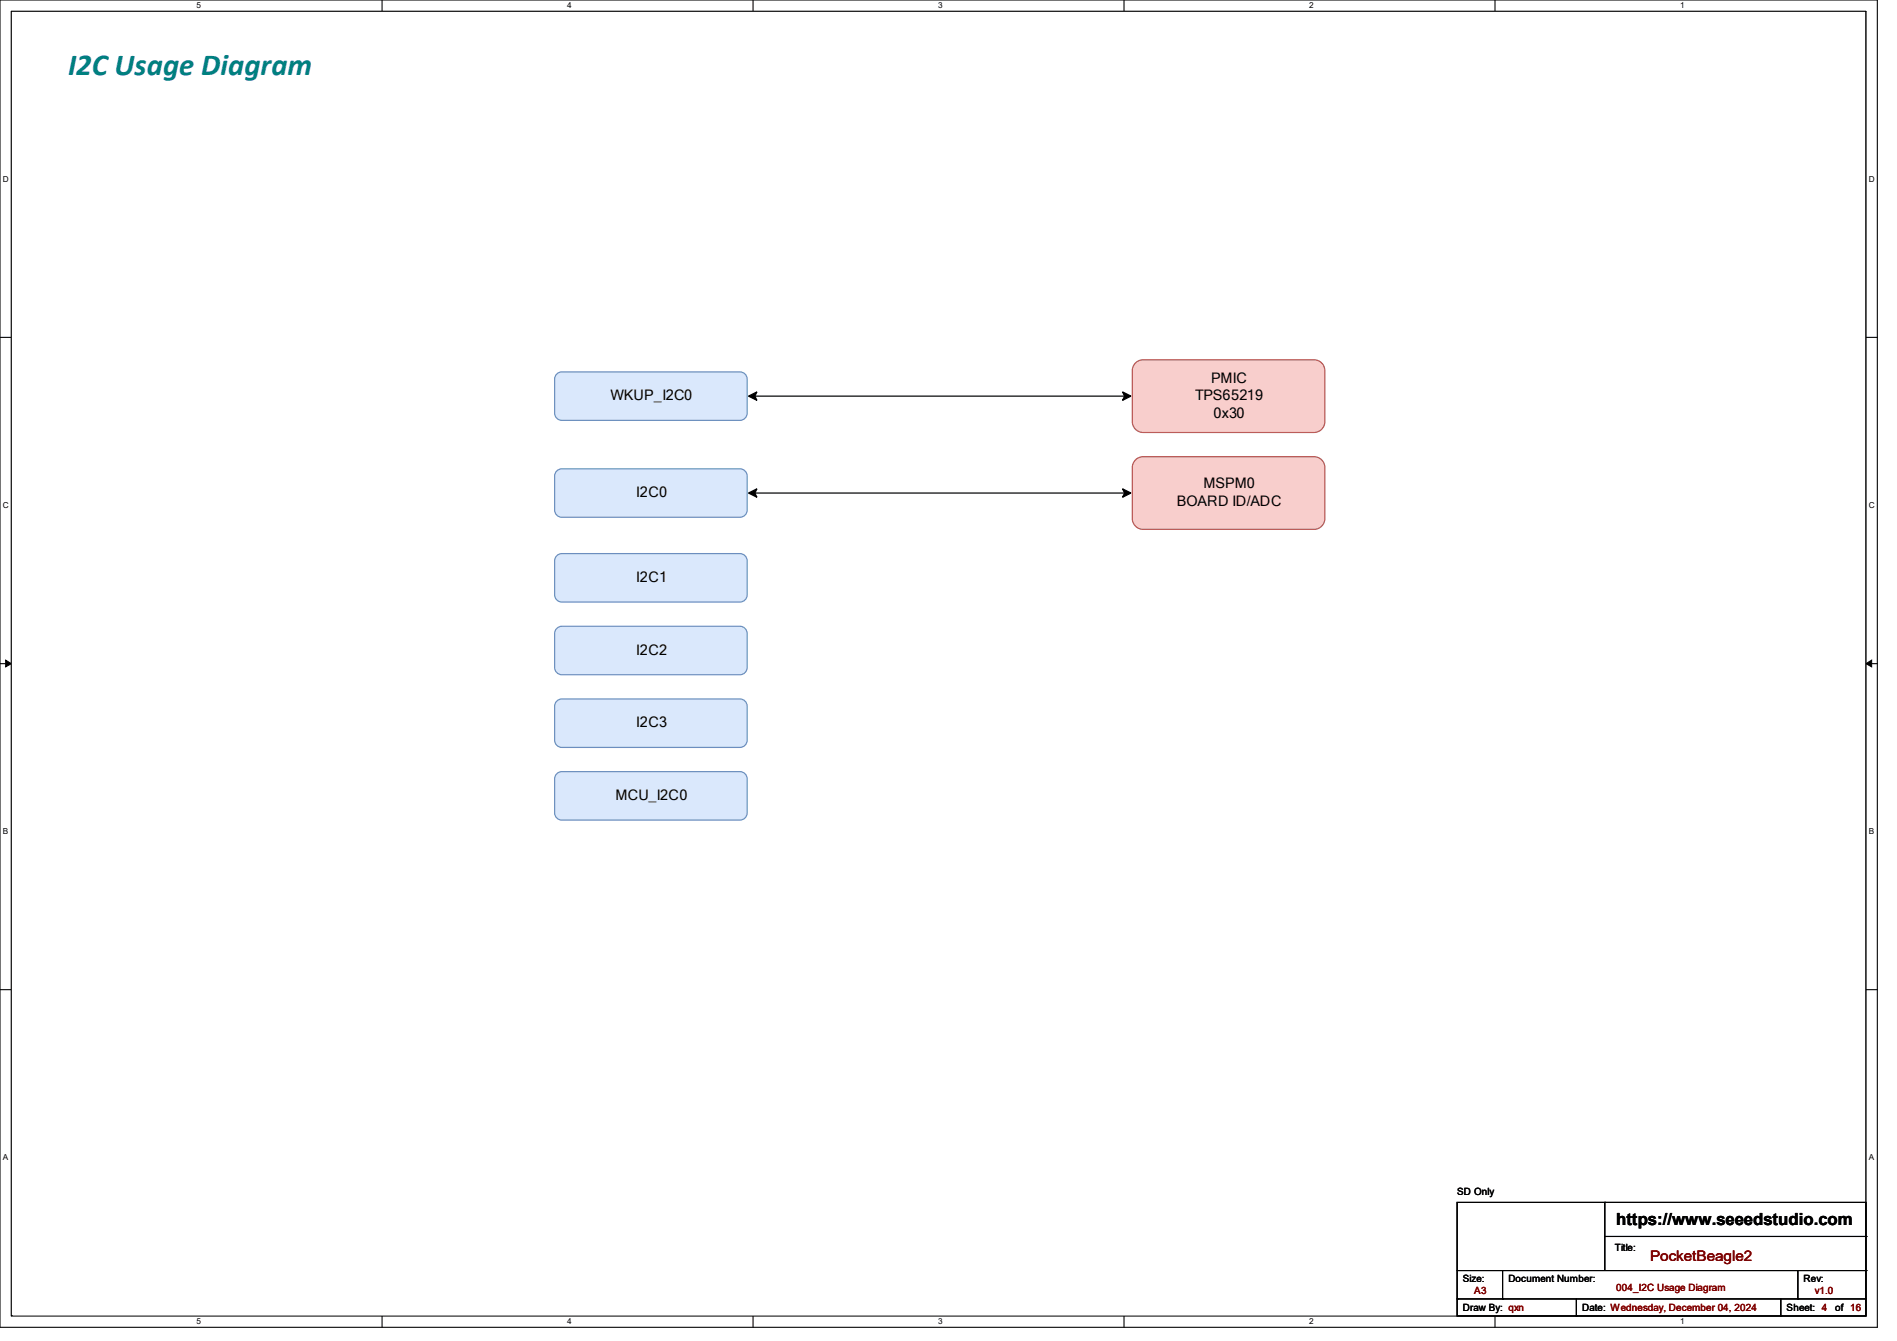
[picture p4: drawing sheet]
<svg xmlns="http://www.w3.org/2000/svg" width="297mm" height="210mm" viewBox="0 0 297 210" stroke-linecap="round" stroke-linejoin="round" font-family="sans-serif">
<path d="M0 0h293.9v207.9h-293.9zM1.8 1.8h290.3v204.3h-290.3z" fill="none" stroke="#000" stroke-width=".17"/>
<g fill="#fff">
<path d="M30.8 .2h.7v1.4h-.7z"/>
<path d="M30.8 206.2h.7v1.4h-.7z"/>
</g>
<path d="M59.8 0v1.8M59.8 206.1v1.8" fill="none" stroke="#000" stroke-width=".17"/>
<g fill="#fff">
<path d="M88.8 .2h.7v1.4h-.7z"/>
<path d="M88.8 206.2h.7v1.4h-.7z"/>
</g>
<path d="M117.9 0v1.8M117.9 206.1v1.8" fill="none" stroke="#000" stroke-width=".17"/>
<g fill="#fff">
<path d="M146.9 .2h.7v1.4h-.7z"/>
<path d="M146.9 206.2h.7v1.4h-.7z"/>
</g>
<path d="M176 0v1.8M176 206.1v1.8" fill="none" stroke="#000" stroke-width=".17"/>
<g fill="#fff">
<path d="M205 .2h.7v1.4h-.7z"/>
<path d="M205 206.2h.7v1.4h-.7z"/>
</g>
<path d="M234.1 0v1.8M234.1 206.1v1.8" fill="none" stroke="#000" stroke-width=".17"/>
<g fill="#fff">
<path d="M263.1 .2h.6v1.4h-.6z"/>
<path d="M263.1 206.2h.6v1.4h-.6z"/>
<path d="M.5 27.3h.9v1.4h-.9z"/>
<path d="M292.6 27.3h.9v1.4h-.9z"/>
<path d="M.5 78.4h.9v1.4h-.9z"/>
<path d="M292.6 78.4h.9v1.4h-.9z"/>
</g>
<path d="M0 52.8h1.8M292.1 52.8h1.8" fill="none" stroke="#000" stroke-width=".17"/>
<g fill="#fff">
<path d="M.5 129.5h.8v1.4h-.8z"/>
<path d="M292.6 129.5h.8v1.4h-.8z"/>
</g>
<path d="M0 103.9h1.8M292.1 103.9h1.8" fill="none" stroke="#000" stroke-width=".17"/>
<path d="M.9 103.4l.9 .5-.9 .5zM292.1 103.9l.9-.5v1z" fill="#000" stroke="#000" stroke-width=".16"/>
<g fill="#fff">
<path d="M.5 180.5h.8v1.4h-.8z"/>
<path d="M292.6 180.5h.8v1.4h-.8z"/>
</g>
<path d="M0 155h1.8M292.1 155h1.8" fill="none" stroke="#000" stroke-width=".17"/>
<path d="M1.8 1.8h290.3v204.2h-290.3z" fill="none" stroke="#000" stroke-width=".16"/>
<path d="M2.1 2.1h289.7v203.8h-289.7z" fill="none" stroke="#fff" stroke-width=".16"/>
<path d="M177.8 56.8l.7-.4 .5-.1h26.7a1.69 1.69 0 0 1 1.7 1.8v7.9a1.7 1.7 0 0 1-1.7 1.7h-26.7a1.71 1.71 0 0 1-1.7-1.7v-7.9v-.5z" fill-rule="evenodd" fill="#f8cecc"/>
<path d="M177.8 56.8l.7-.4 .5-.1h26.7a1.69 1.69 0 0 1 1.7 1.8v7.9a1.7 1.7 0 0 1-1.7 1.7h-26.7a1.71 1.71 0 0 1-1.7-1.7v-7.9v-.5z" fill="none" stroke="#b85450" stroke-width=".19"/>
<path d="M117.2 77.2l1.3-.7-.3 .7 .3 .7zM118.2 77.2h57.9M175.7 76.5l1.4 .7-1.4 .7 .4-.7z" fill="none" stroke="#000" stroke-width=".19"/>
<g fill="#000">
<path d="M117.2 77.2l1.3-.7-.3 .7 .3 .7z" fill-rule="evenodd"/>
<path d="M175.7 76.5l1.4 .7-1.4 .7 .4-.7z" fill-rule="evenodd"/>
</g>
<path d="M87.3 73.6l.7-.2h27.9a1.13 1.13 0 0 1 1.1 1.2v5.3a1.14 1.14 0 0 1-1.1 1.1h-27.9a1.13 1.13 0 0 1-1.2-1.1v-5.3l.1-.4z" fill-rule="evenodd" fill="#dae8fc"/>
<path d="M87.3 73.6l.7-.2h27.9a1.13 1.13 0 0 1 1.1 1.2v5.3a1.14 1.14 0 0 1-1.1 1.1h-27.9a1.13 1.13 0 0 1-1.2-1.1v-5.3l.1-.4z" fill="none" stroke="#6c8ebf" stroke-width=".19"/>
<path d="M177.8 72l.7-.4 .5-.1h26.7a1.69 1.69 0 0 1 1.7 1.7v8a1.7 1.7 0 0 1-1.7 1.7h-26.7a1.71 1.71 0 0 1-1.7-1.7v-8v-.4z" fill-rule="evenodd" fill="#f8cecc"/>
<path d="M177.8 72l.7-.4 .5-.1h26.7a1.69 1.69 0 0 1 1.7 1.7v8a1.7 1.7 0 0 1-1.7 1.7h-26.7a1.71 1.71 0 0 1-1.7-1.7v-8v-.4z" fill="none" stroke="#b85450" stroke-width=".19"/>
<path d="M87.3 86.9l.7-.2h27.9a1.13 1.13 0 0 1 1.1 1.1v5.3a1.13 1.13 0 0 1-1.1 1.2h-27.9a1.13 1.13 0 0 1-1.2-1.2v-5.3l.1-.3z" fill-rule="evenodd" fill="#dae8fc"/>
<path d="M87.3 86.9l.7-.2h27.9a1.13 1.13 0 0 1 1.1 1.1v5.3a1.13 1.13 0 0 1-1.1 1.2h-27.9a1.13 1.13 0 0 1-1.2-1.2v-5.3l.1-.3z" fill="none" stroke="#6c8ebf" stroke-width=".19"/>
<path d="M87.3 121.1l.7-.3h27.9a1.13 1.13 0 0 1 1.1 1.2v5.3a1.13 1.13 0 0 1-1.1 1.1h-27.9a1.13 1.13 0 0 1-1.2-1.1v-5.3l.1-.4z" fill-rule="evenodd" fill="#dae8fc"/>
<path d="M87.3 121.1l.7-.3h27.9a1.13 1.13 0 0 1 1.1 1.2v5.3a1.13 1.13 0 0 1-1.1 1.1h-27.9a1.13 1.13 0 0 1-1.2-1.1v-5.3l.1-.4z" fill="none" stroke="#6c8ebf" stroke-width=".19"/>
<path d="M87.3 109.7l.7-.2h27.9a1.13 1.13 0 0 1 1.1 1.1v5.3a1.14 1.14 0 0 1-1.1 1.1h-27.9a1.13 1.13 0 0 1-1.2-1.1v-5.3l.1-.4z" fill-rule="evenodd" fill="#dae8fc"/>
<path d="M87.3 109.7l.7-.2h27.9a1.13 1.13 0 0 1 1.1 1.1v5.3a1.14 1.14 0 0 1-1.1 1.1h-27.9a1.13 1.13 0 0 1-1.2-1.1v-5.3l.1-.4z" fill="none" stroke="#6c8ebf" stroke-width=".19"/>
<path d="M87.3 98.3l.7-.2h27.9a1.13 1.13 0 0 1 1.1 1.1v5.3a1.13 1.13 0 0 1-1.1 1.2h-27.9a1.13 1.13 0 0 1-1.2-1.2v-5.3l.1-.3z" fill-rule="evenodd" fill="#dae8fc"/>
<path d="M87.3 98.3l.7-.2h27.9a1.13 1.13 0 0 1 1.1 1.1v5.3a1.13 1.13 0 0 1-1.1 1.2h-27.9a1.13 1.13 0 0 1-1.2-1.2v-5.3l.1-.3z" fill="none" stroke="#6c8ebf" stroke-width=".19"/>
<path d="M117.2 62l1.3-.6-.3 .6 .3 .7zM118.2 62h57.9M175.7 61.4l1.4 .6-1.4 .7 .4-.7z" fill="none" stroke="#000" stroke-width=".19"/>
<g fill="#000">
<path d="M117.2 62l1.3-.6-.3 .6 .3 .7z" fill-rule="evenodd"/>
<path d="M175.7 61.4l1.4 .6-1.4 .7 .4-.7z" fill-rule="evenodd"/>
</g>
<path d="M87.3 58.5l.7-.3h27.9a1.13 1.13 0 0 1 1.1 1.2v5.3a1.13 1.13 0 0 1-1.1 1.1h-27.9a1.13 1.13 0 0 1-1.2-1.1v-5.3l.1-.4z" fill-rule="evenodd" fill="#dae8fc"/>
<path d="M87.3 58.5l.7-.3h27.9a1.13 1.13 0 0 1 1.1 1.2v5.3a1.13 1.13 0 0 1-1.1 1.1h-27.9a1.13 1.13 0 0 1-1.2-1.1v-5.3l.1-.4z" fill="none" stroke="#6c8ebf" stroke-width=".19"/>
<g fill="none" stroke="#000" stroke-width=".17">
<path d="M228.1 188.3h64v17.8h-64zM228.1 199h64M235.2 199v4.4M251.2 188.3h.1M251.2 188.3v10.7M251.2 193.6h40.9M281.5 199v4.4M292.1 199h.1M292.1 193.6h.1M228.1 203.4h.1M228.1 203.4h64M235.2 203.4h.1"/>
<path d="M246.8 206.1h.1M246.8 203.4v2.7M278.8 206.1h.1M278.8 203.4v2.7M281.5 203.4h.1"/>
</g>
<text font-size="4.8" fill="#008080" x="10.7" y="11.7">I2C Usage Diagram</text>
<text font-size="2.6" x="253" y="191.8">https://www.seeedstudio.com</text>
<g font-size="2.3">
<text x="189.6" y="59.9">PMIC</text>
<text x="95.6" y="62.7">WKUP_I2C0</text>
<text x="187.1" y="62.7">TPS65219</text>
<text x="190" y="65.4">0x30</text>
<text x="99.6" y="77.8">I2C0</text>
<text x="188.4" y="76.5">MSPM0</text>
<text x="184.3" y="79.2">BOARD ID/ADC</text>
<text x="99.6" y="91.1">I2C1</text>
<text x="99.6" y="102.5">I2C2</text>
<text x="99.6" y="113.9">I2C3</text>
<text x="96.4" y="125.3">MCU_I2C0</text>
</g>
<text font-size="2.3" fill="#800000" x="258.3" y="197.5">PocketBeagle2</text>
<g font-size="1.6">
<text x="228.1" y="187.1">SD Only</text>
<text x="252.8" y="196">Title:</text>
<text x="229" y="200.7">Size:</text>
<text x="236.1" y="200.7">Document Number:</text>
<text x="282.4" y="200.7">Rev:</text>
<text x="229" y="205.4">Draw By: qxn</text>
<text x="247.7" y="205.4">Date: Wednesday, December 04, 2024</text>
<text x="279.7" y="205.4">Sheet: 4</text>
<text x="287.3" y="205.4">of 16</text>
</g>
<g font-size="1.6" fill="#800000">
<text x="230.8" y="202.7">A3</text>
<text x="253" y="202.2">004_I2C Usage Diagram</text>
<text x="284.2" y="202.7">v1.0</text>
</g>
<g font-size="1.3">
<text x="30.8" y="1.3">5</text>
<text x="88.8" y="1.3">4</text>
<text x="146.9" y="1.3">3</text>
<text x="205" y="1.3">2</text>
<text x="263.1" y="1.3">1</text>
<text x=".5" y="28.4">D</text>
<text x="292.6" y="28.4">D</text>
<text x=".5" y="79.5">C</text>
<text x="292.6" y="79.5">C</text>
<text x=".5" y="130.6">B</text>
<text x="292.6" y="130.6">B</text>
<text x=".5" y="181.7">A</text>
<text x="292.6" y="181.7">A</text>
<text x="30.8" y="207.4">5</text>
<text x="88.8" y="207.4">4</text>
<text x="146.9" y="207.4">3</text>
<text x="205" y="207.4">2</text>
<text x="263.1" y="207.4">1</text>
</g>
</svg>
